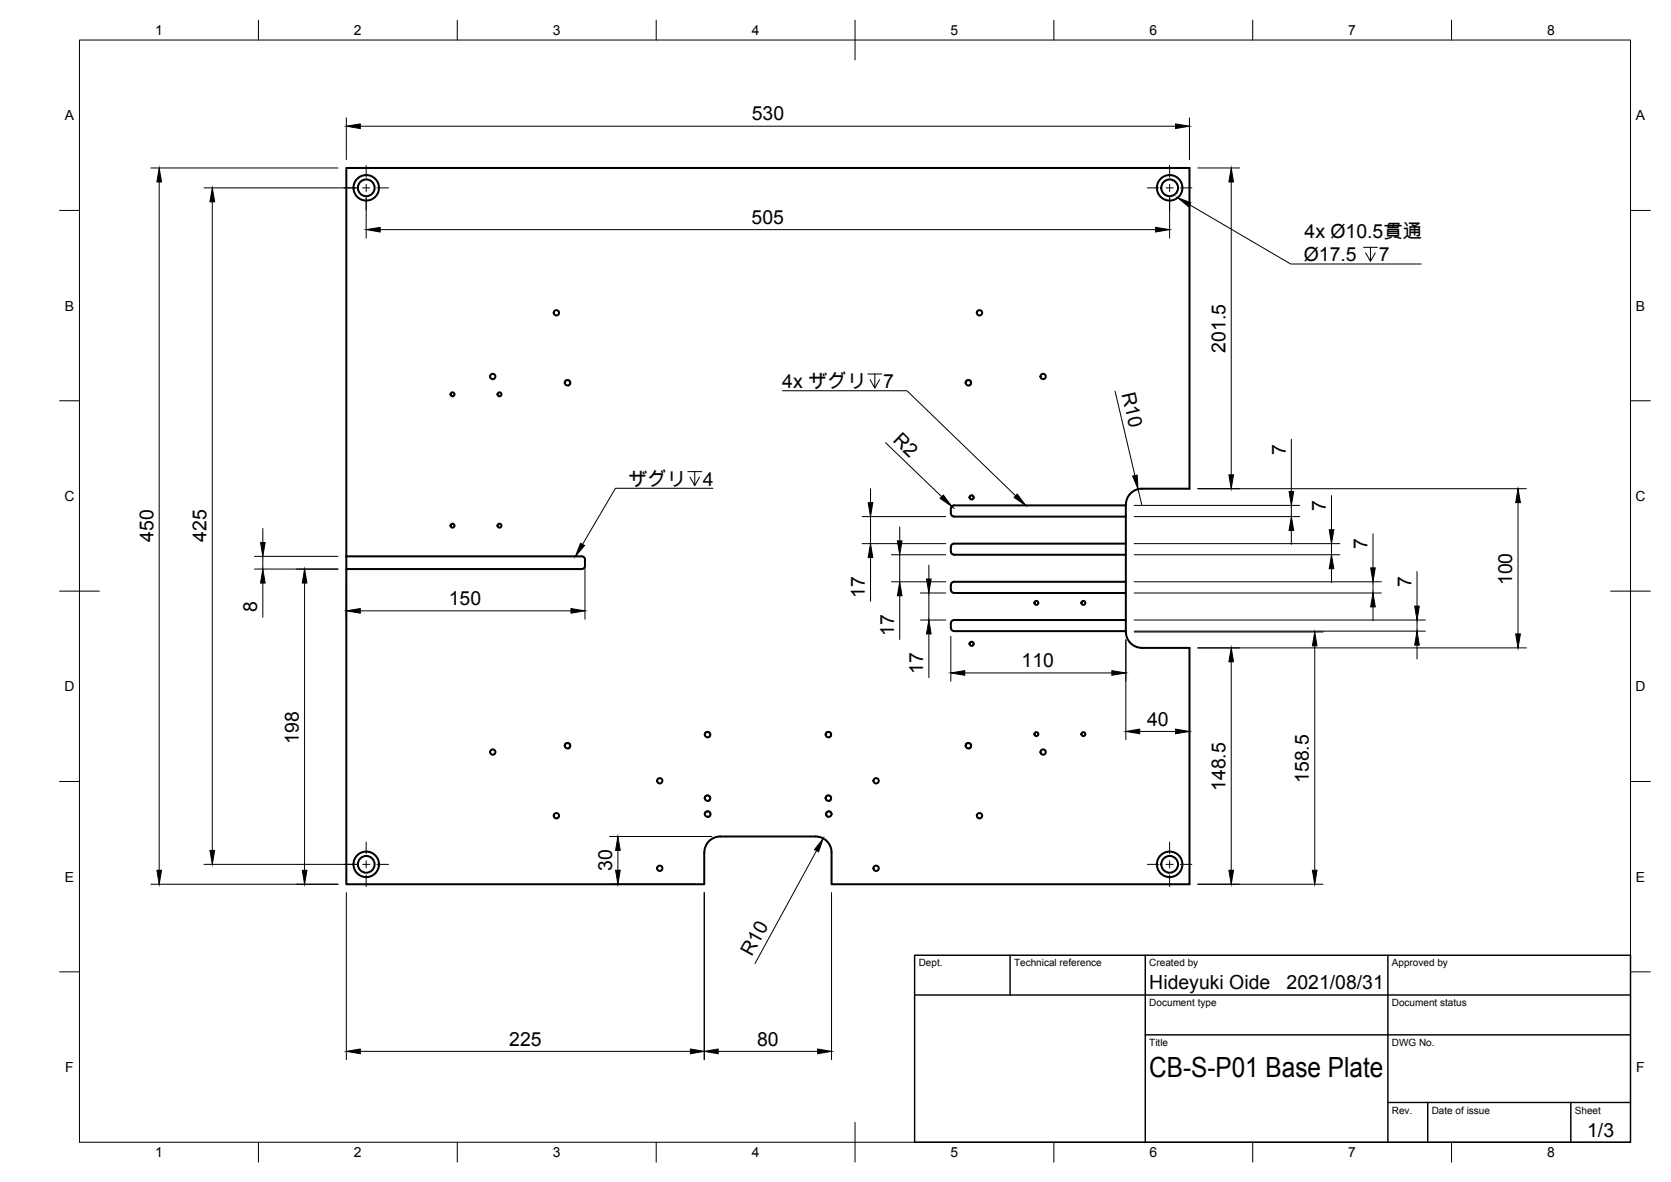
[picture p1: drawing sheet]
<svg xmlns="http://www.w3.org/2000/svg" width="420mm" height="297mm" viewBox="0 0 420 297" stroke-linecap="round" stroke-linejoin="round" font-family="sans-serif">
<g fill="none" stroke="#000" stroke-width=".51">
<path d="M87.1 139.8h59.2a.79 .79 0 0 1 .8 .8v1.6a.79 .79 0 0 1-.8 .8h-59.2zM239.1 127.8v1.2M239.1 137.4v1.2M239.1 129a.79 .79 0 0 0 .8 .8h43.2M239.1 138.6a.79 .79 0 0 0 .8 .8M239.9 139.4h43.2M283.1 126.8v32M283.1 136.6h-43.2a.79 .79 0 0 0-.8 .8M283.1 127h-43.2a.79 .79 0 0 0-.8 .8M283.1 126.8a4 4 0 0 1 4-4h12v-80.6h-212v97.6M87.1 143v79.2h90v-8a4 4 0 0 1 4-4h24a4 4 0 0 1 4 4v8h90v-59.4h-12a4 4 0 0 1-4-4M239.1 147v1.2"/>
<path d="M239.1 156.6v1.2M239.1 148.2a.79 .79 0 0 0 .8 .8M239.1 157.8a.79 .79 0 0 0 .8 .8h43.2M239.9 149h43.2M283.1 155.8h-43.2a.79 .79 0 0 0-.8 .8M283.1 146.2h-43.2a.79 .79 0 0 0-.8 .8"/>
<circle cx="92.1" cy="47.2" r="2.11"/>
<circle cx="92.1" cy="47.2" r="3.2"/>
<circle cx="294.1" cy="47.2" r="2.11"/>
<circle cx="294.1" cy="47.2" r="3.2"/>
<circle cx="139.9" cy="78.6" r=".67"/>
<circle cx="246.3" cy="78.6" r=".67"/>
<circle cx="113.8" cy="99.1" r=".5"/>
<circle cx="123.9" cy="94.6" r=".67"/>
<circle cx="125.6" cy="99.1" r=".5"/>
<circle cx="142.7" cy="96.2" r=".67"/>
<circle cx="243.5" cy="96.2" r=".67"/>
<circle cx="262.3" cy="94.6" r=".67"/>
<circle cx="113.8" cy="132.1" r=".5"/>
<circle cx="125.6" cy="132.1" r=".5"/>
<circle cx="244.3" cy="125" r=".5"/>
<circle cx="260.6" cy="151.5" r=".5"/>
<circle cx="272.4" cy="151.5" r=".5"/>
<circle cx="244.3" cy="161.8" r=".5"/>
<circle cx="123.9" cy="189" r=".67"/>
<circle cx="142.7" cy="187.4" r=".67"/>
<circle cx="165.9" cy="196.2" r=".67"/>
<circle cx="177.9" cy="184.6" r=".67"/>
<circle cx="208.3" cy="184.6" r=".67"/>
<circle cx="220.3" cy="196.2" r=".67"/>
<circle cx="243.5" cy="187.4" r=".67"/>
<circle cx="260.6" cy="184.5" r=".5"/>
<circle cx="262.3" cy="189" r=".67"/>
<circle cx="272.4" cy="184.5" r=".5"/>
<circle cx="92.1" cy="217.2" r="2.11"/>
<circle cx="92.1" cy="217.2" r="3.2"/>
<circle cx="139.9" cy="205" r=".67"/>
<circle cx="165.9" cy="218.2" r=".67"/>
<circle cx="177.9" cy="200.6" r=".67"/>
<circle cx="177.9" cy="204.6" r=".69"/>
<circle cx="208.3" cy="200.6" r=".67"/>
<circle cx="208.4" cy="204.6" r=".67"/>
<circle cx="220.3" cy="218.2" r=".67"/>
<circle cx="246.3" cy="205" r=".67"/>
<circle cx="294.1" cy="217.2" r="2.11"/>
<circle cx="294.1" cy="217.2" r="3.2"/>
</g>
<path d="M141.9 96.3a.81 .81 0 0 1 .7-.9 .81 .81 0 0 1 .9 .7 .81 .81 0 0 1-.7 .9M242.7 96.3a.81 .81 0 0 1 .6-.9 .81 .81 0 0 1 1 .7 .81 .81 0 0 1-.7 .9M243.7 125.1a.62 .62 0 0 1 .5-.7 .62 .62 0 0 1 .7 .5 .62 .62 0 0 1-.5 .7M243.7 161.9a.62 .62 0 0 1 .5-.7 .62 .62 0 0 1 .7 .5 .62 .62 0 0 1-.5 .7M141.9 187.5a.81 .81 0 0 1 .7-.9 .81 .81 0 0 1 .9 .7 .81 .81 0 0 1-.7 .9M177.1 184.8a.81 .81 0 0 1 .7-1 .81 .81 0 0 1 .9 .7 .81 .81 0 0 1-.7 .9M207.5 184.8a.81 .81 0 0 1 .6-1 .81 .81 0 0 1 1 .7 .81 .81 0 0 1-.7 .9M242.7 187.5a.81 .81 0 0 1 .6-.9 .81 .81 0 0 1 1 .7 .81 .81 0 0 1-.7 .9M177.1 200.7a.81 .81 0 0 1 .7-.9 .81 .81 0 0 1 .9 .7 .81 .81 0 0 1-.7 .9M177.1 204.7a.81 .81 0 0 1 .7-.9 .81 .81 0 0 1 .9 .7 .81 .81 0 0 1-.7 .9M207.5 200.7a.81 .81 0 0 1 .6-.9 .81 .81 0 0 1 1 .7 .81 .81 0 0 1-.7 .9M209.2 204.7a.81 .81 0 0 0-.7-.9 .81 .81 0 0 0-.9 .7 .81 .81 0 0 0 .7 .9" fill="none" stroke="#000" stroke-width=".25"/>
<!-- layer: Border -->
<g fill="none" stroke="#000" stroke-width=".25">
<path d="M20 10.1h390v276.9h-390zM65 5.1v5M115 5.1v5M165 5.1v5M215 5.1v10M265 5.1v5M315 5.1v5M365 5.1v5M15 52.9h5M410 52.9h5M15 100.7h5M410 100.7h5"/>
<path d="M15 148.6h10M405 148.6h10M15 196.4h5M410 196.4h5M15 244.2h5M410 244.2h5M65 287v5M115 287v5M165 287v5M215 282.1v9.9M265 287v5M315 287v5"/>
<path d="M365 287v5"/>
</g>
<!-- layer: TitleBlock -->
<path d="M230 240.1h180v46.9h-180zM230 250h180M254 240.1v9.9M288 240.1v46.9M349 240.1v46.9M288 260.1h122M349 277.1h61M359 277.1v9.9M395 277.1v9.9" fill="none" stroke="#000" stroke-width=".36"/>
<!-- layer: Center Lines -->
<g fill="none" stroke="#000" stroke-width=".25">
<path d="M86.5 47.2h2.9M91.2 47.2h1.8M92.1 41.6v2.9M92.1 46.3v1.8M92.1 49.9v2.9M94.8 47.2h2.9M288.5 47.2h2.9M293.2 47.2h1.8M294.1 41.6v2.9M294.1 46.3v1.8M294.1 49.9v2.9M296.8 47.2h2.9"/>
<path d="M86.5 217.2h2.9M91.2 217.2h1.8M92.1 211.6v2.9M92.1 216.3v1.8M92.1 219.9v2.9M94.8 217.2h2.9M288.5 217.2h2.9M293.2 217.2h1.8M294.1 211.6v2.9M294.1 216.3v1.8M294.1 219.9v2.9M296.8 217.2h2.9"/>
</g>
<!-- layer: Dimensions -->
<g fill="none" stroke="#000" stroke-width=".25">
<path d="M87.1 29.6v10.5M90.6 31.7h205M299.1 29.6v10.5M37.9 42.2h47.1M40 45.7v173M51.3 47.2h38.7M53.4 50.7v163M92.1 49.3v10.5M95.6 57.7h195M294.1 49.3v10.5M301.2 42.2h10.5M309.6 45.7v73.6"/>
<path d="M280.4 98.3l5 21.2M222.7 111.2l14.1 13.6M324.7 110.4v13.1M64 139.8h21M66.1 132.8v3.5M66.1 139.8v3.2M216.8 129.8h21M216.8 136.6h21M218.9 122.8v3.5M218.9 129.8v6.8M224.1 139.4h13.7M226.2 132.4v3.5"/>
<path d="M226.2 139.4v6.8M239.3 127.3l.6 .5M285.2 127h41.6M285.2 129.8h41.6M285.2 136.6h51.7M285.2 139.4h51.7M286.2 122.9l.9 3.9M301.2 122.8h82.6M324.7 127v2.8M324.7 133.3v3.5M334.8 124.6v8.5M334.8 136.6v2.8"/>
<path d="M345.2 134.1v8.6M381.7 126.3v33M64 143h21M66.1 146.5v8.6M76.6 146.5v72.2M87.1 145.1v10.5M90.6 153.5h53M147.1 142.7v12.9M218.9 140.1v11M224.1 146.2h13.7M226.2 149.7v11M231.4 149h6.4"/>
<path d="M231.4 155.8h6.4M233.6 142v3.5M233.6 149v6.8M233.6 159.3v11M239.1 159.9v11.3M285.2 146.2h62.1M285.2 149h62.1M285.2 155.8h73.2M285.2 158.8h47.5M285.2 158.6h73.2M334.8 142.9v3.5M345.2 146.2v2.8"/>
<path d="M345.2 152.5v3.5M356.3 143.6v8.7M356.3 155.8v2.8M242.6 169.1h37M283.1 160.7v25.2M299.1 164.9v21M301.2 162.8h82.6M309.6 166.3v52.4M330.6 162.3v56.4M356.3 162.1v3.5M286.6 183.8h9M51.3 217.2h38.7"/>
<path d="M153.3 210.2h25.7M155.4 213.7v5M205.3 213.8l-15.5 28.3M37.9 222.2h47.1M87.1 224.3v42M153.3 222.2h21.7M177.1 224.3v42M209.1 224.3v42M301.2 222.2h31.5M90.6 264.2h83M180.6 264.2h25"/>
</g>
<g fill="#000" stroke="#000" stroke-width=".25">
<path d="M87.1 31.7l3.5-.6v1.2zM295.6 31.1l3.5 .6-3.5 .6zM40 42.2l.6 3.5h-1.1zM53.4 47.2l.6 3.5h-1.2zM92.1 57.7l3.5-.6v1.2zM290.6 57.1l3.5 .6-3.5 .6zM309.6 42.2l.6 3.5h-1.2zM284.8 119.6l1.1-.2 .3 3.5zM309 119.3h1.2l-.6 3.5zM65.5 136.3h1.2l-.6 3.5zM218.3 126.3h1.2l-.6 3.5zM225.6 135.9h1.2l-.6 3.5z"/>
<path d="M237.2 124.4l2.1 2.9-2.9-2zM324.7 129.8l.6 3.5h-1.2zM324.1 123.5h1.2l-.6 3.5zM334.2 133.1h1.2l-.6 3.5zM381.7 122.8l.6 3.5h-1.2zM66.1 143l.6 3.5h-1.2zM76.6 143l.6 3.5h-1.2zM87.1 153.5l3.5-.6v1.2zM143.6 152.9l3.5 .6-3.5 .6zM218.9 136.6l.6 3.5h-1.2zM226.2 146.2l.6 3.5h-1.2zM233 145.5h1.1l-.5 3.5z"/>
<path d="M233.6 155.8l.5 3.5h-1.1zM334.8 139.4l.6 3.5h-1.2zM345.2 149l.6 3.5h-1.2zM344.6 142.7h1.2l-.6 3.5zM355.7 152.3h1.2l-.6 3.5zM381.1 159.3h1.2l-.6 3.5zM239.1 169.1l3.5-.6v1.2zM279.6 168.5l3.5 .6-3.5 .6zM309.6 162.8l.6 3.5h-1.2zM330.6 158.8l.6 3.5h-1.2zM356.3 158.6l.6 3.5h-1.2zM283.1 183.8l3.5-.6v1.2z"/>
<path d="M295.6 183.2l3.5 .6-3.5 .6zM39.5 218.7h1.1l-.6 3.5zM52.8 213.7h1.2l-.6 3.5zM76 218.7h1.2l-.6 3.5zM155.4 210.2l.6 3.5h-1.2zM154.8 218.7h1.2l-.6 3.5zM207 210.7l-1.2 3.3-1-.5zM309 218.7h1.2l-.6 3.5zM330 218.7h1.2l-.6 3.5zM87.1 264.2l3.5-.6v1.2zM173.6 263.6l3.5 .6-3.5 .6zM177.1 264.2l3.5-.6v1.2z"/>
<path d="M205.6 263.6l3.5 .6-3.5 .6z"/>
</g>
<!-- layer: Annotations -->
<path d="M299.1 51.5l25.4 14.8h32.9M342.8 62.2h3.6M344.6 62.2v3.4l-1.2-2.1M345.8 63.5l-1.2 2.1M196.7 98.2h31.3l27.4 26.4M218.2 94h3.5M220 94v3.5l-1.2-2.1M221.1 95.4l-1.1 2.1M172.9 118.5h3.5M174.7 118.5v3.5l-1.2-2.1M175.9 119.9l-1.2 2.1M179.3 122.7h-24.6l-8.2 14.1" fill="none" stroke="#000" stroke-width=".25"/>
<path d="M296.1 49.7l3.3 1.3-.5 1zM146 136.5l1 .6-2.3 2.7zM255.8 124.2l2.1 2.8-2.9-2z" fill="#000" stroke="#000" stroke-width=".25"/>
<text font-size="7" x="289" y="270.6">CB-S-P01 Base Plate</text>
<g font-size="4.9">
<text x="189" y="30.3">530</text>
<text x="189" y="56.3">505</text>
<text x="328" y="59.7">4x Ø10.5貫通</text>
<text x="327.8" y="65.6">Ø17.5</text>
<text x="346.7" y="65.6">7</text>
<text x="308.1" y="88.6" transform="rotate(-90 308.1 88.6)">201.5</text>
<text x="196.7" y="97.5">4x ザグリ</text>
<text x="222" y="97.5">7</text>
<text x="282" y="99" transform="rotate(77 282 99)">R10</text>
<text x="224.3" y="110.9" transform="rotate(44 224.3 110.9)">R2</text>
<text x="323.3" y="114.3" transform="rotate(-90 323.3 114.3)">7</text>
<text x="157.9" y="122">ザグリ</text>
<text x="176.8" y="122">4</text>
<text x="333.4" y="128.4" transform="rotate(-90 333.4 128.4)">7</text>
<text x="38.6" y="136.2" transform="rotate(-90 38.6 136.2)">450</text>
<text x="51.9" y="136.2" transform="rotate(-90 51.9 136.2)">425</text>
<text x="343.8" y="138.1" transform="rotate(-90 343.8 138.1)">7</text>
<text x="354.9" y="147.5" transform="rotate(-90 354.9 147.5)">7</text>
<text x="380.2" y="147.1" transform="rotate(-90 380.2 147.1)">100</text>
<text x="64.6" y="153.9" transform="rotate(-90 64.6 153.9)">8</text>
<text x="112.9" y="152">150</text>
<text x="217.5" y="150.2" transform="rotate(-90 217.5 150.2)">17</text>
<text x="224.8" y="159.8" transform="rotate(-90 224.8 159.8)">17</text>
<text x="256.9" y="167.6">110</text>
<text x="232.1" y="169.4" transform="rotate(-90 232.1 169.4)">17</text>
<text x="288.4" y="182.4">40</text>
<text x="75.1" y="186.8" transform="rotate(-90 75.1 186.8)">198</text>
<text x="329.1" y="196.8" transform="rotate(-90 329.1 196.8)">158.5</text>
<text x="308.1" y="198.8" transform="rotate(-90 308.1 198.8)">148.5</text>
<text x="153.9" y="218.9" transform="rotate(-90 153.9 218.9)">30</text>
<text x="189.1" y="240.5" transform="rotate(-61 189.1 240.5)">R10</text>
<text x="289" y="248.5">Hideyuki Oide</text>
<text x="323.5" y="248.5">2021/08/31</text>
<text x="128" y="262.7">225</text>
<text x="190.4" y="262.7">80</text>
<text x="399.1" y="285.7">1/3</text>
</g>
<g font-size="3.5">
<text x="39" y="8.8">1</text>
<text x="89" y="8.8">2</text>
<text x="139" y="8.8">3</text>
<text x="189" y="8.8">4</text>
<text x="239" y="8.8">5</text>
<text x="289" y="8.8">6</text>
<text x="339" y="8.8">7</text>
<text x="389" y="8.8">8</text>
<text x="16.3" y="30.2">A</text>
<text x="411.3" y="30.2">A</text>
<text x="16.3" y="78">B</text>
<text x="411.3" y="78">B</text>
<text x="16.2" y="125.9">C</text>
<text x="411.2" y="125.9">C</text>
<text x="16.2" y="173.7">D</text>
<text x="411.2" y="173.7">D</text>
<text x="16.3" y="221.6">E</text>
<text x="411.3" y="221.6">E</text>
<text x="16.4" y="269.4">F</text>
<text x="411.4" y="269.4">F</text>
<text x="39" y="290.8">1</text>
<text x="89" y="290.8">2</text>
<text x="139" y="290.8">3</text>
<text x="189" y="290.8">4</text>
<text x="239" y="290.8">5</text>
<text x="289" y="290.8">6</text>
<text x="339" y="290.8">7</text>
<text x="389" y="290.8">8</text>
</g>
<g font-size="2.5">
<text x="231" y="242.9">Dept.</text>
<text x="255" y="242.9">Technical reference</text>
<text x="289" y="242.9">Created by</text>
<text x="350" y="242.9">Approved by</text>
<text x="289" y="252.8">Document type</text>
<text x="350" y="252.8">Document status</text>
<text x="289" y="262.9">Title</text>
<text x="350" y="262.9">DWG No.</text>
<text x="350" y="279.9">Rev.</text>
<text x="360" y="279.9">Date of issue</text>
<text x="396" y="279.9">Sheet</text>
</g>
</svg>
